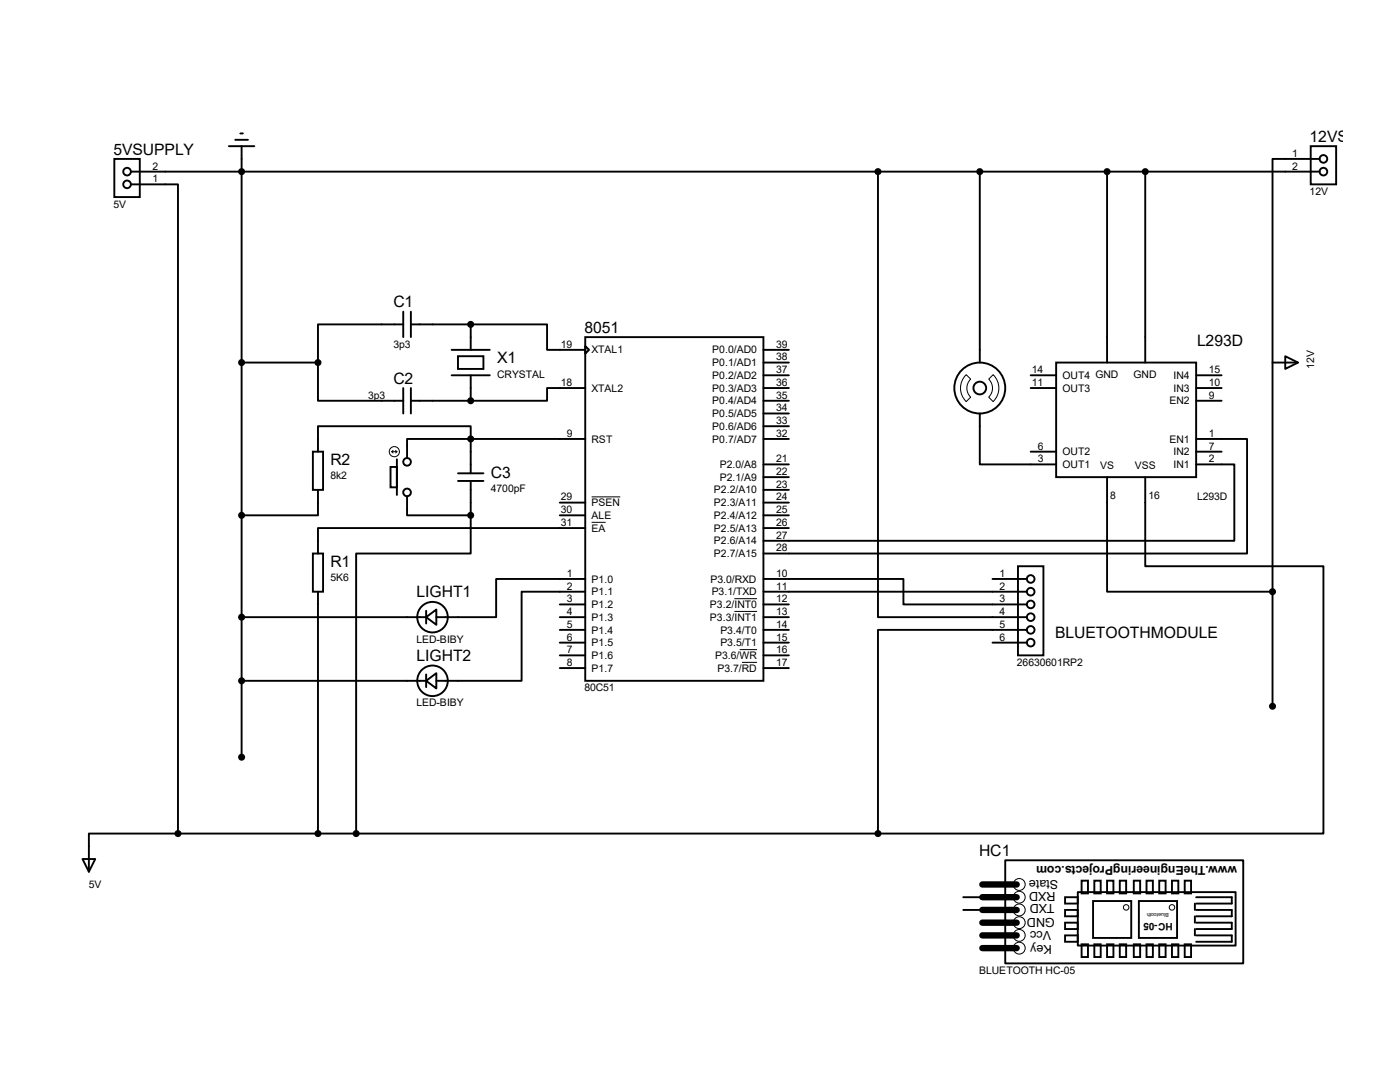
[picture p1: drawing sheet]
<svg xmlns="http://www.w3.org/2000/svg" width="279mm" height="216mm" viewBox="0 0 279 216" stroke-linecap="round" stroke-linejoin="round" font-family="sans-serif">
<g fill="none" stroke="#000" stroke-width=".38">
<path d="M22.8 31.7h5.1v7.6h-5.1zM26.1 36.8h9.4v129.5M26.1 34.2h237.3M45.7 29.2h5.1M46.9 27.9h2.6M48 26.6h.5M48.2 29.2v121.9M175.2 34.2v88.9h29.7M195.5 34.2v38.1M220.9 34.2v38.1M228.6 34.2v38.1M261.6 29.2h5.1v7.6h-5.1z"/>
<path d="M263.4 31.7h-9.4v86.4M48.2 72.3h15.3M63.5 72.3v7.7h17M80.5 64.7h-17v7.6M80.5 62.2v5.1M80.5 77.4v5.1M82 64.7h11.9M82 80h11.9M82 62.2v5.1M82 77.4v5.1M90.1 69.8h7.6M90.1 74.9h7.6"/>
<path d="M91.4 71.1h5.1v2.5h-5.1zM93.9 64.7h15.3v5.1h7.6M93.9 64.7v5.1M93.9 74.9v5.1M116.8 67.3h35.6v68.5h-35.6zM116.8 69l.8 .8-.8 .8zM116.8 77.4h-7.6v2.6h-15.3M152.4 80h5M152.4 72.3h5M152.4 77.4h5M152.4 69.8h5M152.4 74.9h5"/>
<path d="M205.7 77.4h5.1M205.7 74.9h5.1M210.8 72.3h27.9v22.9h-27.9zM238.7 80h5.1M238.7 77.4h5.1M238.7 74.9h5.1M254 72.3h5M256.5 71.1l2.5 1.2-2.5 1.3zM62.4 90.1h2.1v7.6h-2.1zM63.5 97.7v5.1h-15.3M77.9 93.2h1.3v4h-1.3zM79.2 91.7v7.1"/>
<path d="M81.2 99v3.8h12.7M91.4 94.4h5.1M91.4 96h5.1M93.9 87.6h-12.7v3.8M93.9 87.6v-2.6h-30.4v5.1M93.9 87.6v6.8M93.9 96v6.8M93.9 87.6h22.9M152.4 87.6h5M152.4 82.5h5M152.4 85h5M152.4 92.7h5"/>
<path d="M152.4 95.2h5M152.4 97.7h5M195.5 82.5v10.2h15.3M205.7 90.1h5.1M220.9 95.2v22.9h33.1M228.6 95.2v17.8h35.5v53.3h-88.9M238.7 92.7h7.6v15.2h-93.9M238.7 87.6h10.2v22.8h-96.5M238.7 90.1h5.1M62.4 110.4h2.1v7.7h-2.1zM63.5 118.1v48.2M93.9 102.8v7.6h-22.8v55.9"/>
<path d="M111.7 102.8h5.1M111.7 100.3h5.1M116.8 105.4h-53.3v5M116.8 115.5h-17.8v7.6h-11.9M116.8 118.1h-12.7v17.7h-17M152.4 115.5h27.9v5.1h24.6M152.4 118.1h52.5M152.4 102.8h5M152.4 105.4h5M152.4 100.3h5M198.1 115.5h6.8M203.2 113h5v17.8h-5z"/>
<path d="M254 118.1v22.8M48.2 123.1h36.8M48.2 135.8h36.8M85 123.1l2.1-1.5v3.1zM85 135.8l2.1-1.5v3.1zM85 121.9v2.5M85 134.6v2.5M111.7 123.1h5.1M111.7 120.6h5.1M111.7 125.7h5.1M111.7 128.2h5.1M111.7 130.8h5.1"/>
<path d="M111.7 133.3h5.1M152.4 123.1h5M152.4 120.6h5M152.4 125.7h5M152.4 128.2h5M152.4 130.8h5M152.4 133.3h5M198.1 128.2h6.8M204.9 125.7h-29.7v40.6M16.5 171.4h2.5l-1.3 2.5zM35.5 166.3h-17.8v7.6M35.5 166.3h139.7"/>
<path d="M192.2 179h5.1M200.6 171.7h47.5v20.5h-47.5zM212.6 179h2.5v1.3h-2.5zM215.1 178h31.5v10.7h-31.5zM215.9 175.7h1.2v2.6h-1.2zM218.1 179.8h7.7v7.4h-7.7zM218.4 175.7h1.3v2.6h-1.3zM220.9 175.7h1.3v2.6h-1.3zM223.5 175.7h1.2v2.6h-1.2zM226.3 175.7h1.2v2.6h-1.2zM227.3 179.8h7.6v7.4h-7.6zM228.8 175.7h1.3v2.6h-1.3z"/>
<path d="M231.4 175.7h1.2v2.6h-1.2zM233.9 175.7h1.3v2.6h-1.3zM236.4 175.7h1.3v2.6h-1.3zM238.7 179h7.1v1.3h-7.1M192.2 181.6h5.1M212.6 186.6h2.5v1.3h-2.5zM212.6 184.1h2.5v1.3h-2.5zM212.6 181.6h2.5v1.2h-2.5zM215.9 188.4h1.2v2.6h-1.2zM218.4 188.4h1.3v2.6h-1.3zM220.9 188.4h1.3v2.6h-1.3zM223.5 188.4h1.2v2.6h-1.2z"/>
<path d="M226.3 188.4h1.2v2.6h-1.2zM228.8 188.4h1.3v2.6h-1.3zM231.4 188.4h1.2v2.6h-1.2zM233.9 188.4h1.3v2.6h-1.3zM236.4 188.4h1.3v2.6h-1.3zM238.5 180.3v1.3M238.5 182.8v1.3M238.5 185.4v1.2M238.7 186.6h7.1v1.3h-7.1M238.7 184.1h7.1v1.3h-7.1M238.7 181.6h7.1v1.2h-7.1"/>
<circle cx="25.4" cy="34.2" r=".76"/>
<circle cx="25.4" cy="36.8" r=".76"/>
<circle cx="264.1" cy="31.7" r=".76"/>
<circle cx="264.1" cy="34.2" r=".76"/>
<circle cx="195.5" cy="77.4" r="5.1"/>
<circle cx="195.5" cy="77.4" r="1.27"/>
<circle cx="81.2" cy="98.3" r=".76"/>
<circle cx="81.2" cy="92.2" r=".76"/>
<circle cx="205.7" cy="118.1" r=".76"/>
<circle cx="205.7" cy="115.5" r=".76"/>
<circle cx="86.3" cy="123.1" r="3"/>
<circle cx="86.3" cy="135.8" r="3"/>
<circle cx="205.7" cy="128.2" r=".76"/>
<circle cx="205.7" cy="123.1" r=".76"/>
<circle cx="205.7" cy="120.6" r=".76"/>
<circle cx="205.7" cy="125.7" r=".76"/>
</g>
<g fill="none" stroke="#000" stroke-width=".2">
<path d="M192.8 74.8l.9 .8a2.51 2.51 0 0 0 0 3.6l-.9 .9a3.7 3.7 0 0 1 0-5.3zM198.2 74.8a3.7 3.7 0 0 1 0 5.3l-.9-.9a2.51 2.51 0 0 0 0-3.6zM78.2 90.1h1M78.2 90.1l.2 .3M78.4 89.9l-.2 .2M79 89.9l.2 .2M79.2 90.1l-.2 .3M118.1 99.1h5.7M118.1 104.2h2.8M146.6 119.5h4.5M146.6 122h4.5M147.6 129.6h3.5"/>
<path d="M148.1 132.2h3"/>
<circle cx="78.7" cy="90.1" r="1.02"/>
<circle cx="203.4" cy="176.5" r="1.19"/>
<circle cx="203.4" cy="179" r="1.19"/>
<circle cx="203.4" cy="186.6" r="1.19"/>
<circle cx="203.4" cy="184.1" r="1.19"/>
<circle cx="203.4" cy="181.6" r="1.19"/>
<circle cx="203.4" cy="189.2" r="1.19"/>
<circle cx="224.7" cy="181.1" r=".55"/>
<circle cx="233.9" cy="181.1" r=".55"/>
</g>
<g fill="#000" stroke="#000" stroke-width=".38">
<circle cx="48.2" cy="34.2" r=".51"/>
<circle cx="175.2" cy="34.2" r=".51"/>
<circle cx="195.5" cy="34.2" r=".51"/>
<circle cx="220.9" cy="34.2" r=".51"/>
<circle cx="228.6" cy="34.2" r=".51"/>
<circle cx="48.2" cy="72.3" r=".51"/>
<circle cx="63.5" cy="72.3" r=".51"/>
<circle cx="93.9" cy="80" r=".51"/>
<circle cx="93.9" cy="64.7" r=".51"/>
<circle cx="93.9" cy="87.6" r=".51"/>
<circle cx="48.2" cy="102.8" r=".51"/>
<circle cx="93.9" cy="102.8" r=".51"/>
<circle cx="254" cy="118.1" r=".51"/>
<circle cx="48.2" cy="135.8" r=".51"/>
<circle cx="48.2" cy="123.1" r=".51"/>
<circle cx="48.2" cy="151.1" r=".51"/>
<circle cx="254" cy="140.9" r=".51"/>
<circle cx="35.5" cy="166.3" r=".51"/>
<circle cx="63.5" cy="166.3" r=".51"/>
<circle cx="71.1" cy="166.3" r=".51"/>
<circle cx="175.2" cy="166.3" r=".51"/>
</g>
<path d="M196 179h6.9M196 176.5h6.9M196 189.2h6.9M196 186.6h6.9M196 184.1h6.9M196 181.6h6.9" fill="none" stroke="#000" stroke-width="1.3"/>
<g font-size="3.1">
<text x="261.4" y="28.3">12VSUPPLY</text>
<text x="22.6" y="30.9">5VSUPPLY</text>
<text x="78.5" y="61.3">C1</text>
<text x="116.6" y="66.4">8051</text>
<text x="238.9" y="69">L293D</text>
<text x="78.5" y="76.6">C2</text>
<text x="99.2" y="72.5">X1</text>
<text x="66" y="92.8">R2</text>
<text x="98" y="95.3">C3</text>
<text x="66" y="113.1">R1</text>
<text x="83.1" y="119.2">LIGHT1</text>
<text x="83.1" y="131.9">LIGHT2</text>
<text x="210.6" y="127.3">BLUETOOTHMODULE</text>
<text x="195.4" y="170.8">HC1</text>
</g>
<g font-size="2.5">
<text x="246.9" y="172.9" transform="rotate(-180 246.9 172.9)">www.TheEngineeringProjects.com</text>
<text x="210.6" y="177.9" transform="rotate(-180 210.6 177.9)">RXD</text>
<text x="211.2" y="175.6" transform="rotate(-180 211.2 175.6)">State</text>
<text x="209.8" y="185.8" transform="rotate(-180 209.8 185.8)">Vcc</text>
<text x="210.5" y="180.5" transform="rotate(-180 210.5 180.5)">TXD</text>
<text x="210.5" y="183.3" transform="rotate(-180 210.5 183.3)">GND</text>
<text x="209.9" y="188.6" transform="rotate(-180 209.9 188.6)">Key</text>
</g>
<g font-size="2.1">
<text x="30.4" y="33.8">2</text>
<text x="257.9" y="31.3">1</text>
<text x="257.9" y="33.8">2</text>
<text x="22.6" y="41.4">5V</text>
<text x="30.4" y="36.4">1</text>
<text x="261.4" y="38.9">12V</text>
<text x="78.5" y="69.4">3p3</text>
<text x="111.9" y="69.4">19</text>
<text x="118.1" y="70.5">XTAL1</text>
<text x="142.2" y="70.5">P0.0/AD0</text>
<text x="154.9" y="69.4">39</text>
<text x="154.9" y="71.9">38</text>
<text x="99.2" y="75.4">CRYSTAL</text>
<text x="111.9" y="77">18</text>
<text x="142.2" y="73.1">P0.1/AD1</text>
<text x="142.2" y="75.6">P0.2/AD2</text>
<text x="154.9" y="74.5">37</text>
<text x="154.9" y="77">36</text>
<text x="205.9" y="77">11</text>
<text x="205.9" y="74.5">14</text>
<text x="212" y="75.6">OUT4 GND</text>
<text x="226.2" y="75.5">GND</text>
<text x="234.2" y="75.6">IN4</text>
<text x="241.3" y="77">10</text>
<text x="241.3" y="74.5">15</text>
<text x="262.3" y="73.5" transform="rotate(-90 262.3 73.5)">12V</text>
<text x="73.4" y="79.5">3p3</text>
<text x="118.1" y="78.1">XTAL2</text>
<text x="142.2" y="78.1">P0.3/AD3</text>
<text x="142.2" y="80.7">P0.4/AD4</text>
<text x="142.2" y="83.2">P0.5/AD5</text>
<text x="154.9" y="79.5">35</text>
<text x="154.9" y="82.1">34</text>
<text x="212" y="78.1">OUT3</text>
<text x="233.4" y="80.7">EN2</text>
<text x="234.2" y="78.1">IN3</text>
<text x="241.3" y="79.5">9</text>
<text x="113.1" y="87.2">9</text>
<text x="118.1" y="88.3">RST</text>
<text x="142.2" y="85.8">P0.6/AD6</text>
<text x="142.2" y="88.3">P0.7/AD7</text>
<text x="154.9" y="84.6">33</text>
<text x="154.9" y="87.2">32</text>
<text x="207.1" y="89.7">6</text>
<text x="233.4" y="88.3">EN1</text>
<text x="241.3" y="89.7">7</text>
<text x="241.3" y="87.2">1</text>
<text x="66" y="95.7">8k2</text>
<text x="143.6" y="93.4">P2.0/A8</text>
<text x="143.6" y="95.9">P2.1/A9</text>
<text x="154.9" y="92.2">21</text>
<text x="154.9" y="94.8">22</text>
<text x="207.1" y="92.2">3</text>
<text x="212" y="93.4">OUT1</text>
<text x="212" y="90.8">OUT2</text>
<text x="219.5" y="93.5">VS</text>
<text x="226.5" y="93.5">VSS</text>
<text x="234.2" y="93.4">IN1</text>
<text x="234.2" y="90.8">IN2</text>
<text x="241.3" y="92.2">2</text>
<text x="98" y="98.2">4700pF</text>
<text x="111.9" y="99.9">29</text>
<text x="118.1" y="101">PSEN</text>
<text x="142.5" y="98.5">P2.2/A10</text>
<text x="142.5" y="101">P2.3/A11</text>
<text x="154.9" y="97.3">23</text>
<text x="154.9" y="99.9">24</text>
<text x="221.6" y="99.7">8</text>
<text x="229.2" y="99.7">16</text>
<text x="238.9" y="99.9">L293D</text>
<text x="111.9" y="102.4">30</text>
<text x="111.9" y="104.9">31</text>
<text x="118.1" y="103.5">ALE</text>
<text x="118.1" y="106.1">EA</text>
<text x="142.5" y="103.5">P2.4/A12</text>
<text x="142.5" y="106.1">P2.5/A13</text>
<text x="154.9" y="102.4">25</text>
<text x="154.9" y="104.9">26</text>
<text x="154.9" y="107.5">27</text>
<text x="142.5" y="111.2">P2.7/A15</text>
<text x="142.5" y="108.6">P2.6/A14</text>
<text x="154.9" y="110">28</text>
<text x="66" y="116">5K6</text>
<text x="113.1" y="115.1">1</text>
<text x="113.1" y="117.6">2</text>
<text x="118.1" y="116.2">P1.0</text>
<text x="118.1" y="118.8">P1.1</text>
<text x="141.8" y="116.2">P3.0/RXD</text>
<text x="142" y="118.8">P3.1/TXD</text>
<text x="154.9" y="115.1">10</text>
<text x="154.9" y="117.6">11</text>
<text x="199.5" y="115.1">1</text>
<text x="199.5" y="117.6">2</text>
<text x="113.1" y="120.2">3</text>
<text x="113.1" y="122.7">4</text>
<text x="113.1" y="125.3">5</text>
<text x="118.1" y="121.3">P1.2</text>
<text x="118.1" y="123.9">P1.3</text>
<text x="141.7" y="121.3">P3.2/INT0</text>
<text x="141.7" y="123.9">P3.3/INT1</text>
<text x="154.9" y="120.2">12</text>
<text x="154.9" y="122.7">13</text>
<text x="154.9" y="125.3">14</text>
<text x="199.5" y="120.2">3</text>
<text x="199.5" y="122.7">4</text>
<text x="199.5" y="125.3">5</text>
<text x="83.1" y="128.3">LED-BIBY</text>
<text x="113.1" y="127.8">6</text>
<text x="113.1" y="130.3">7</text>
<text x="118.1" y="126.4">P1.4</text>
<text x="118.1" y="128.9">P1.5</text>
<text x="118.1" y="131.5">P1.6</text>
<text x="142.7" y="131.5">P3.6/WR</text>
<text x="143.8" y="126.4">P3.4/T0</text>
<text x="143.8" y="128.9">P3.5/T1</text>
<text x="154.9" y="130.3">16</text>
<text x="154.9" y="127.8">15</text>
<text x="199.5" y="127.8">6</text>
<text x="113.1" y="132.9">8</text>
<text x="116.6" y="137.9">80C51</text>
<text x="118.1" y="134">P1.7</text>
<text x="143.2" y="134">P3.7/RD</text>
<text x="154.9" y="132.9">17</text>
<text x="202.9" y="132.8">26630601RP2</text>
<text x="83.1" y="141">LED-BIBY</text>
<text x="17.7" y="177.2">5V</text>
<text x="195.4" y="194.3">BLUETOOTH HC-05</text>
</g>
<text font-size="2" x="234.1" y="184.2" transform="rotate(-180 234.1 184.2)">HC-05</text>
<text font-size="1.1" x="233.3" y="182.2" transform="rotate(-180 233.3 182.2)">Bluetooth</text>
</svg>
